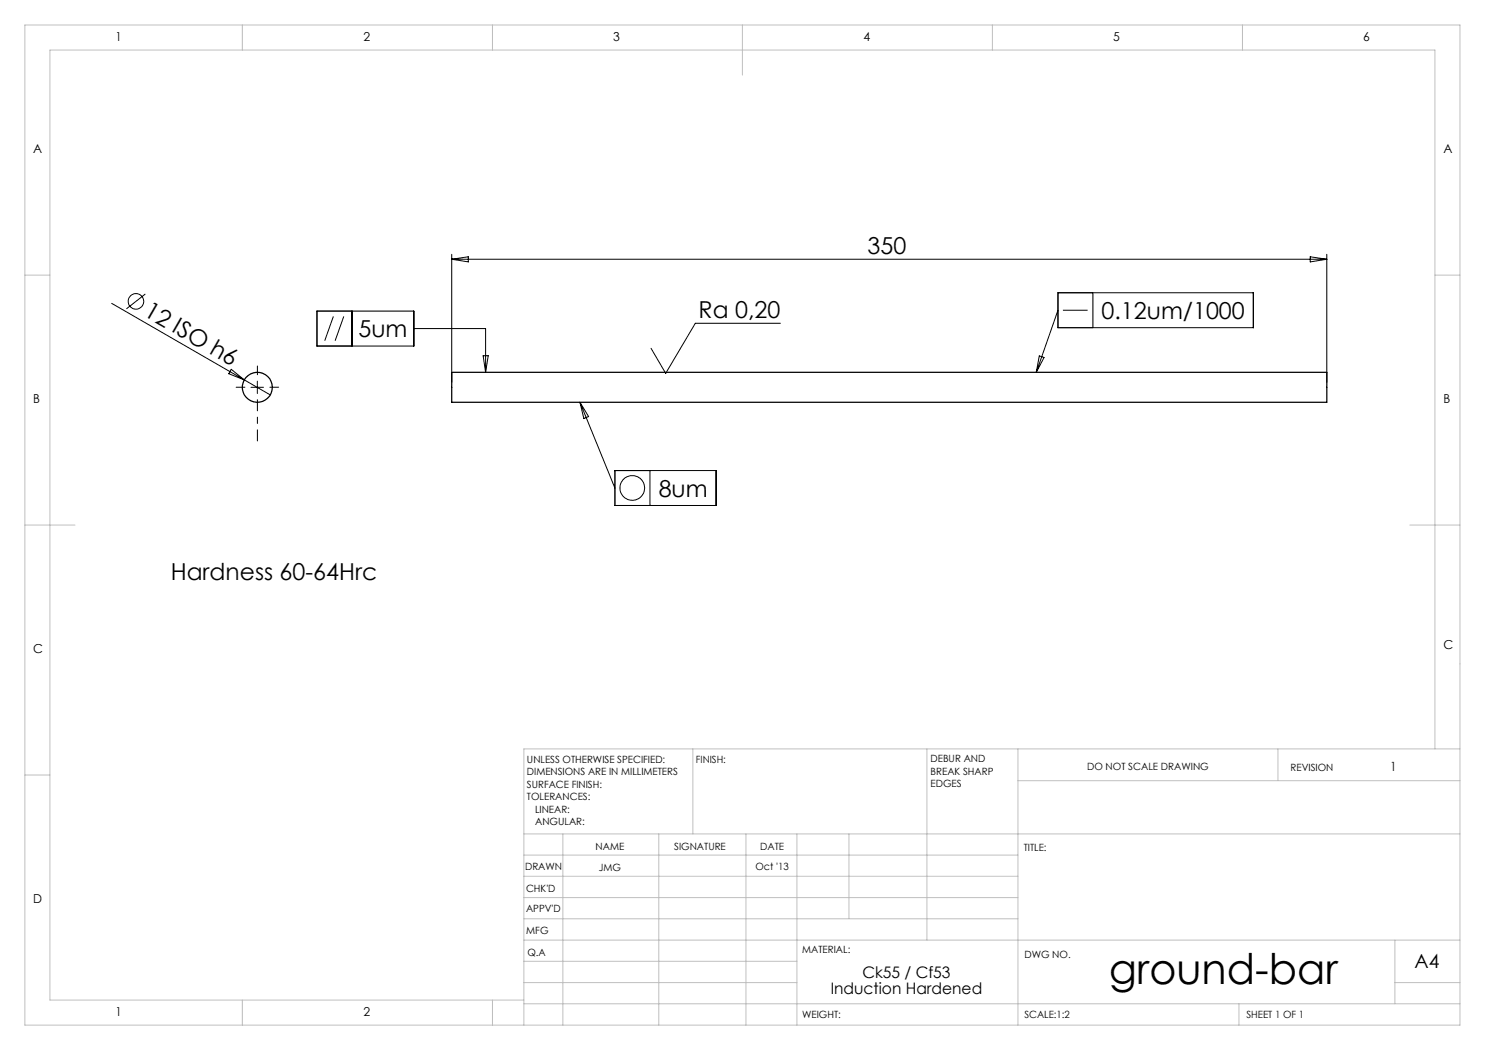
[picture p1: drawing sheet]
<svg xmlns="http://www.w3.org/2000/svg" width="297mm" height="210mm" viewBox="0 0 297 210" stroke-linecap="round" stroke-linejoin="round" font-family="sans-serif">
<g fill="none" stroke="#000" stroke-width=".2">
<path d="M29.1 58.8l-3.8 3M90.3 50.9v25.6M90.3 51.8h175.1M90.3 51.8l3.4-.4v1zM211.6 58.6h39.1v6.9h-39.1zM218.6 58.6v6.9M262 51.4l3.4 .4-3.4 .6zM265.4 50.9v25.6M22.3 60.7l31.7 18.3M46.2 73.9l2.7 2.1-3.1-1.3zM50.2 77.5h2.5M51.5 76.2v2.5"/>
<path d="M63.4 62.2h19.4v7h-19.4zM66.7 63.3l-1.8 4.8M68.8 63.3l-1.8 4.8M70.4 62.2v7M82.8 65.7h14.3v8.8M96.6 71.1h1l-.5 3.4zM156.1 64.7h-17l-6 10-2.9-5M207.9 71.2l.9 .3-1.5 3zM211.6 62l-4.3 12.5M212.6 62h4.9M116 80.5l7 17.1M116 80.5l1.7 2.8-.9 .4z"/>
<path d="M123 94.1h20.3v7h-20.3zM130 94.1v7"/>
<circle cx="27.2" cy="60.3" r="1.55"/>
<circle cx="126.5" cy="97.6" r="2.47"/>
</g>
<path d="M49 77.4h-1.8M51.5 74.9v-1.7M54 77.4h1.7" fill="none" stroke="#000" stroke-width=".2" stroke-dasharray="15.2 1.3 1.3 1.3"/>
<path d="M51.5 79.9v8.3" fill="none" stroke="#000" stroke-width=".2" stroke-dasharray="15.2 1.3 1.3 1.3" stroke-dashoffset="13"/>
<g fill="none" stroke="#c0c0c0" stroke-width=".2">
<path d="M5 5h287v200h-287zM48.5 5v5M98.5 5v5M148.5 5v10M198.5 5v5M248.5 5v5M5 55h5M287 55h5M5 105h10M282 105h10M5 155h5M138.6 149.8v17"/>
<path d="M185.4 149.8v38.2M203.6 149.8v55.2M203.6 156.1h88.4M255.6 149.8v6.3M287 149.8v-139.8h-277v190h94.8M292 149.8h-187.2v55.2M104.8 166.8h187.2M104.8 179.5h98.8M104.8 175.3h98.8M104.8 171h98.8M112.6 166.8v38.2M131.8 166.8v38.2"/>
<path d="M149.2 166.8v38.2M159.4 166.8v38.2M169.8 166.8v17M104.8 183.8h98.8M104.8 196.5h54.6M104.8 192.3h54.6M104.8 188h187.2M279 196.5h13M279 188v12.8M48.5 200v5M98.5 200v5M104.8 200.8h187.2"/>
<path d="M247.8 200.8v4.2"/>
</g>
<g fill="none" stroke="#000" stroke-width=".25">
<path d="M90.3 74.5h175.1v6h-175.1z"/>
<circle cx="51.5" cy="77.5" r="3"/>
</g>
<text font-size="8.5" x="221.8" y="196.7">ground-bar</text>
<g font-size="4.7">
<text x="173.5" y="50.8">350</text>
<text x="28.6" y="63" transform="rotate(30 28.6 63)">12 ISO h6</text>
<text x="139.7" y="63.6">Ra 0,20</text>
<text x="220.3" y="63.8">0.12um/1000</text>
<text x="71.7" y="67.5">5um</text>
<text x="131.7" y="99.4">8um</text>
<text x="34.2" y="116">Hardness 60-64Hrc</text>
</g>
<text font-size="3.9" x="282.9" y="193.6">A4</text>
<g font-size="3.2">
<text x="172.5" y="195.7">Ck55 / Cf53</text>
<text x="166.1" y="198.8">Induction Hardened</text>
</g>
<g font-size="2.5">
<text x="23.1" y="8.2">1</text>
<text x="72.7" y="8.2">2</text>
<text x="122.7" y="8.2">3</text>
<text x="172.7" y="8.2">4</text>
<text x="222.7" y="8.2">5</text>
<text x="272.7" y="8.2">6</text>
<text x="6.7" y="30.7">A</text>
<text x="288.7" y="30.7">A</text>
<text x="6.7" y="80.7">B</text>
<text x="288.7" y="80.7">B</text>
<text x="6.7" y="130.7">C</text>
<text x="288.7" y="129.7">C</text>
<text x="278" y="154.1">1</text>
<text x="6.7" y="180.7">D</text>
<text x="23.1" y="203.2">1</text>
<text x="72.7" y="203.2">2</text>
</g>
<g font-size="2">
<text x="105.4" y="152.6">UNLESS OTHERWISE SPECIFIED:</text>
<text x="105.4" y="155.1">DIMENSIONS ARE IN MILLIMETERS</text>
<text x="139.2" y="152.6">FINISH:</text>
<text x="186.1" y="152.5">DEBUR AND</text>
<text x="186.1" y="155">BREAK SHARP</text>
<text x="217.4" y="154">DO NOT SCALE DRAWING</text>
<text x="258.1" y="154.2">REVISION</text>
<text x="105.4" y="157.6">SURFACE FINISH:</text>
<text x="105.4" y="160.1">TOLERANCES:</text>
<text x="186.1" y="157.5">EDGES</text>
<text x="107" y="162.6">LINEAR:</text>
<text x="107" y="165.1">ANGULAR:</text>
<text x="119.1" y="170">NAME</text>
<text x="134.8" y="169.9">SIGNATURE</text>
<text x="151.1" y="173.9">Oct '13</text>
<text x="152" y="169.9">DATE</text>
<text x="204.8" y="170.2">TITLE:</text>
<text x="105" y="174.1">DRAWN</text>
<text x="105.2" y="178.3">CHK'D</text>
<text x="119.8" y="174.1">JMG</text>
<text x="105.2" y="182.4">APPV'D</text>
<text x="105.3" y="186.8">MFG</text>
<text x="105.5" y="191.1">Q.A</text>
<text x="160.5" y="190.5">MATERIAL:</text>
<text x="204.9" y="191.6">DWG NO.</text>
<text x="160.4" y="203.5">WEIGHT:</text>
<text x="204.9" y="203.6">SCALE:1:2</text>
<text x="249.3" y="203.6">SHEET 1 OF 1</text>
</g>
</svg>
